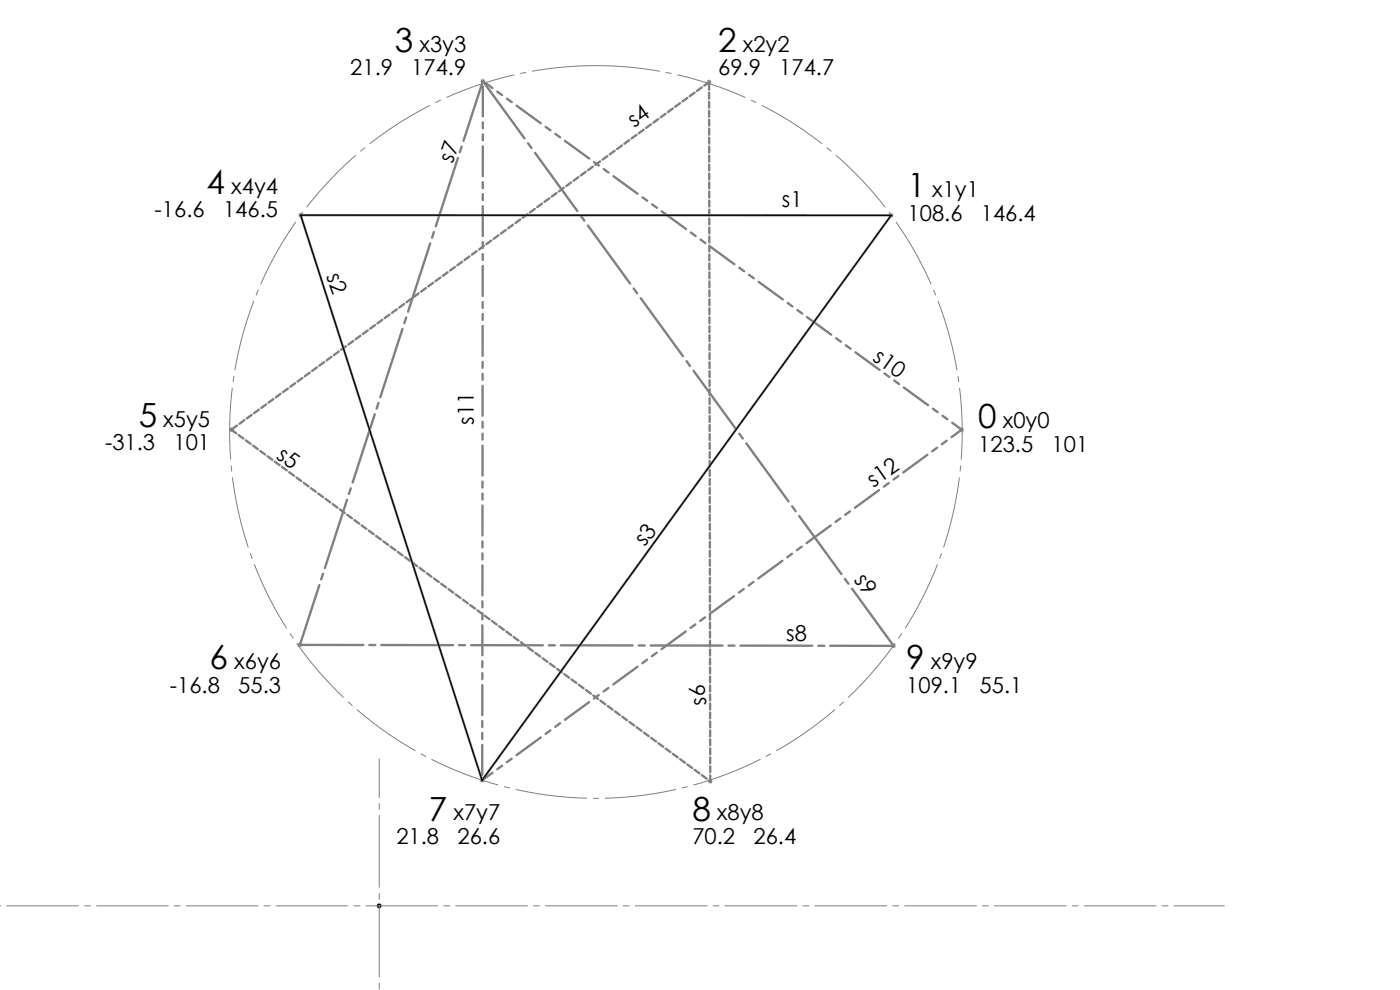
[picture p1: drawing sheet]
<svg xmlns="http://www.w3.org/2000/svg" width="297mm" height="210mm" viewBox="0 0 297 210" stroke-linecap="round" stroke-linejoin="round" font-family="sans-serif">
<path d="M79.9 192.1h1M80.1 191.8l.7 .7M80.4 191.7v1M80.8 191.8l-.7 .7" fill="none" stroke="#000" stroke-width=".35"/>
<g fill="none" stroke="#808080" stroke-width=".21">
<path d="M101.9 17.2h1M102.1 16.9l.7 .7M102.4 16.7v1M102.8 16.9l-.7 .7M149.9 17.4h1M150.1 17l.7 .8M150.4 16.9v1M150.8 17l-.7 .8M63.3 45.6h1M63.4 45.3l.7 .7M63.8 45.1v1M64.1 45.3l-.7 .7"/>
<path d="M188.6 45.7h.9M188.7 45.3l.7 .7M189.1 45.2v1M189.4 45.3l-.7 .7M48.6 91.1h1M48.7 90.8l.7 .7M49.1 90.7v1M49.4 90.8l-.7 .7M203.5 91.1h1M203.7 90.8l.7 .7M204 90.7v1M204.4 90.8l-.7 .7"/>
<path d="M63.1 136.8h1M63.3 136.4l.7 .8M63.6 136.3v1M64 136.4l-.7 .8M189.1 137h.9M189.2 136.7l.7 .7M189.5 136.5v1M189.9 136.7l-.7 .7M101.8 165.5h1M101.9 165.2l.7 .7M102.3 165v1M102.6 165.2l-.7 .7"/>
<path d="M150.2 165.7h1M150.3 165.4l.7 .7M150.7 165.2v1M151 165.4l-.7 .7"/>
</g>
<path d="M126.4 13.9a77.7 77.7 0 0 0-68 115.4 77.7 77.7 0 0 0 133.9 3.5 77.7 77.7 0 0 0-61.8-118.8l-4.1-.1" fill="none" stroke="#808080" stroke-width=".21" stroke-dasharray="15.2 1.3 1.3 1.3" stroke-dashoffset="1.6" stroke-linecap="butt"/>
<path d="M80.5 210.1v-49.1" fill="none" stroke="#808080" stroke-width=".21" stroke-dasharray="15.2 1.3 1.3 1.3" stroke-dashoffset="7.1"/>
<path d="M-.1 192.1h259.8" fill="none" stroke="#808080" stroke-width=".21" stroke-dasharray="15.2 1.3 1.3 1.3" stroke-dashoffset="4.6"/>
<path d="M102.4 17.2l-38.8 119.6" fill="none" stroke="#808080" stroke-width=".5" stroke-dasharray="15.2 1.3 1.3 1.3" stroke-dashoffset="1.9"/>
<path d="M63.6 136.8l126 .2" fill="none" stroke="#808080" stroke-width=".5" stroke-dasharray="15.2 1.3 1.3 1.3" stroke-dashoffset="1.8"/>
<path d="M189.6 137l-87.2-119.8" fill="none" stroke="#808080" stroke-width=".5" stroke-dasharray="15.2 1.3 1.3 1.3" stroke-dashoffset=".2"/>
<path d="M63.8 45.6l125.3 .1-86.8 119.8z" fill="none" stroke="#808080" stroke-width=".5"/>
<path d="M150.4 17.4l-101.3 73.7M49.1 91.1l101.6 74.6M150.7 165.7l-.3-148.3" fill="none" stroke="#808080" stroke-width=".5" stroke-dasharray="1.3 .6"/>
<path d="M204 91.1l-101.6-73.9" fill="none" stroke="#808080" stroke-width=".5" stroke-dasharray="6.3 1.3 1.3 1.3 1.3 1.3" stroke-dashoffset="3.9"/>
<path d="M102.4 17.2l-.1 148.3" fill="none" stroke="#808080" stroke-width=".5" stroke-dasharray="6.3 1.3 1.3 1.3 1.3 1.3" stroke-dashoffset="-1.1"/>
<path d="M102.3 165.5l101.7-74.4" fill="none" stroke="#808080" stroke-width=".5" stroke-dasharray="6.3 1.3 1.3 1.3 1.3 1.3" stroke-dashoffset="3.7"/>
<path d="M63.8 45.6l125.3 .1-86.8 119.8z" fill="none" stroke="#000" stroke-width=".25"/>
<g font-size="7.1">
<text x="83.8" y="10.9">3</text>
<text x="152.4" y="10.9">2</text>
<text x="43.8" y="41.1">4</text>
<text x="192.5" y="41.7">1</text>
<text x="29.4" y="90.5">5</text>
<text x="207.5" y="90.9">0</text>
<text x="44.5" y="141.9">6</text>
<text x="192.3" y="141.9">9</text>
<text x="91" y="174">7</text>
<text x="146.9" y="174">8</text>
</g>
<g font-size="4.7">
<text x="89" y="10.9">x3y3</text>
<text x="157.6" y="10.9">x2y2</text>
<text x="74.3" y="16">21.9</text>
<text x="87.3" y="16">174.9</text>
<text x="152.4" y="16">69.9</text>
<text x="165.3" y="16">174.7</text>
<text x="134.5" y="27.2" transform="rotate(-35 134.5 27.2)">s4</text>
<text x="96" y="34.9" transform="rotate(-70 96 34.9)">s7</text>
<text x="49.1" y="41.1">x4y4</text>
<text x="197.8" y="41.7">x1y1</text>
<text x="32.8" y="46.1">-16.6</text>
<text x="47.3" y="46.1">146.5</text>
<text x="165.9" y="44">s1</text>
<text x="192.5" y="46.8">108.6</text>
<text x="208.1" y="46.8">146.4</text>
<text x="69.2" y="58.5" transform="rotate(70 69.2 58.5)">s2</text>
<text x="185" y="76.3" transform="rotate(35 185 76.3)">s10</text>
<text x="22.3" y="95.5">-31.3</text>
<text x="34.6" y="90.5">x5y5</text>
<text x="36.8" y="95.5">101</text>
<text x="100.5" y="90.1" transform="rotate(-90 100.5 90.1)">s11</text>
<text x="207.5" y="95.9">123.5</text>
<text x="212.7" y="90.9">x0y0</text>
<text x="223.1" y="95.9">101</text>
<text x="58.5" y="97.1" transform="rotate(35 58.5 97.1)">s5</text>
<text x="185.3" y="103.6" transform="rotate(-35 185.3 103.6)">s12</text>
<text x="136.7" y="116.1" transform="rotate(-50 136.7 116.1)">s3</text>
<text x="181.1" y="123" transform="rotate(55 181.1 123)">s9</text>
<text x="166.8" y="136">s8</text>
<text x="49.7" y="141.9">x6y6</text>
<text x="197.5" y="141.9">x9y9</text>
<text x="36" y="147">-16.8</text>
<text x="50.6" y="147">55.3</text>
<text x="149.8" y="149.5" transform="rotate(-95 149.8 149.5)">s6</text>
<text x="192.3" y="147">109.1</text>
<text x="207.8" y="147">55.1</text>
<text x="84.1" y="179.1">21.8</text>
<text x="96.2" y="174">x7y7</text>
<text x="97.1" y="179.1">26.6</text>
<text x="146.9" y="179.1">70.2</text>
<text x="152.1" y="174">x8y8</text>
<text x="159.8" y="179.1">26.4</text>
</g>
</svg>
